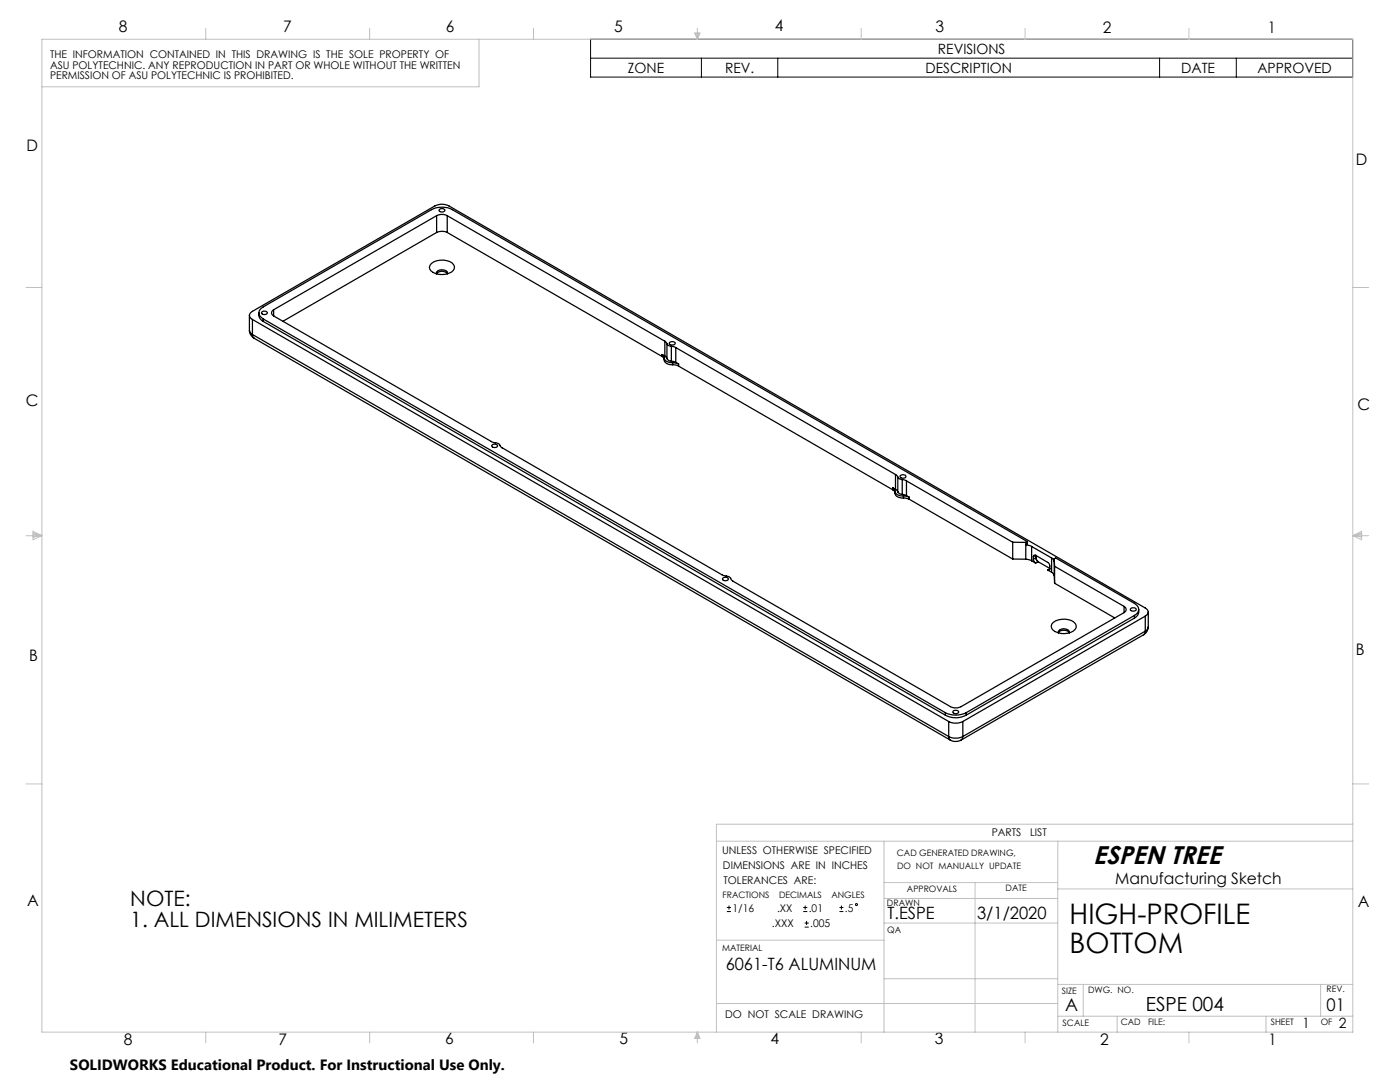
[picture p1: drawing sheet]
<svg xmlns="http://www.w3.org/2000/svg" width="279mm" height="216mm" viewBox="0 0 279 216" stroke-linecap="round" stroke-linejoin="round" font-family="sans-serif">
<g fill="none" stroke="#000" stroke-width=".2">
<path d="M117.9 7.8h152v7.6h-152zM117.9 11.6h152M140 11.6v3.8M155.2 11.6v3.8M231.4 11.6v3.8M246.7 11.6v3.8M145.1 181.9h.8M145.1 181.1h.8M145.5 180.7v.8M160.3 181.9h.8M160.3 181.1h.8M160.6 185h.8"/>
<path d="M160.6 184.2h.8M160.7 180.7v.8M161 183.8v.8M167.5 181.9h.8M167.5 181.1h.8M167.9 180.7v.8"/>
<circle cx="170.9" cy="180.5" r=".21"/>
</g>
<g fill="none" stroke="#c0c0c0" stroke-width=".2">
<path d="M8.4 7.8h261.6v198.2h-261.6zM41.1 5.7v2.1M73.8 5.7v2.1M95.6 7.8v9.5h-87.2M106.5 5.7v2.1M138.6 6.6h1.1l-.5 1.2zM138.9 6.6l.3 1.2M139.2 5.7v2.1M139.5 6.6l-.3 1.2M171.9 5.7v2.1M204.6 5.7v2.1M237.3 5.7v2.1"/>
<path d="M5.2 57.4h3.2M270 57.4h3.2M5.2 106.9h3.2M6.6 106l1.8 .9-1.8 .8zM6.6 106.4l1.8 .5M6.6 106.6l1.8 .3M8.4 106.9l-1.8 .2M270 106.9h3.2M270 106.9l1.7 .2M270 106.9l1.7-.9v1.7zM271.7 106.6l-1.7 .3M271.7 106.4l-1.7 .5"/>
<path d="M5.2 156.4h3.2M270 156.4h3.2M143 167.9h127M176.4 167.9v38.1M176.4 179.3h34.7M176.4 176.1h34.7M194.6 176.1v29.9M211.1 167.9v38.1M211.1 177.4h58.9M270 164.5h-127v41.5M143 187.6h33.4M176.4 195.3h34.7"/>
<path d="M176.4 184.2h34.7M211.1 196.4h58.9M216.2 196.4v6.4M263.6 196.4v6.4M41.1 206v2.1M73.8 206v2.1M106.5 206v2.1M139.2 206v2.1M139.2 206l.5 1.2h-1.1zM139.2 206l-.3 1.2M139.2 206l.3 1.2M143 200.2h68.1"/>
<path d="M171.9 206v2.1M204.6 206v2.1M211.1 202.8h58.9M223 202.8v3.2M237.3 206v2.1M252.7 202.8v3.2"/>
</g>
<g fill="none" stroke="#000" stroke-width=".25">
<path d="M86.1 52.6a3.4 3.4 0 0 1 4.4 .2 1.15 1.15 0 0 1-.9 1.7 3.3 3.3 0 0 1-3.8-.8l-.1-.4zM87.1 43a2.39 2.39 0 0 1 2.2 0M87.1 46.4a2.39 2.39 0 0 1 2.2 0M87.1 43l-32.5 18.8M87.1 46.4l-30.6 17.7M87.1 43v3.4M87.2 54.2a1.41 1.41 0 0 1 2.1 .3v.1a1.36 1.36 0 0 0-2.2 0zM87.7 41.8a.59 .59 0 0 1 .6-.2 .59 .59 0 0 1 .5 .5 .59 .59 0 0 1-.7 .2 .59 .59 0 0 1-.4-.5zM89.3 43l43.4 25.1M89.3 46.4l42.8 24.7M89.3 43v3.4M49.8 65.9l.2 .5 .4 .3"/>
<path d="M49.8 62.9v3M49.8 65.9a1.61 1.61 0 0 0 .9 1.6M50.4 63.7a.85 .85 0 0 1-.6-.8 .85 .85 0 0 1 .6-.8l36.4-21a3 3 0 0 1 2.8 0l139 80.2a.85 .85 0 0 1 .6 .8 .85 .85 0 0 1-.6 .8M50.4 66.7v.5l.3 .3M50.4 63.7l138.9 80.3M50.4 66.7l138.9 80.3M50.4 63.7v3M50.7 67.5l139 80.2M51.7 62.4a1.47 1.47 0 0 0 .8 1.7M52.2 62.3a.59 .59 0 0 1 .6-.3 .59 .59 0 0 1 .5 .5 .59 .59 0 0 1-.6 .3 .59 .59 0 0 1-.5-.5zM52.5 63.6a1.27 1.27 0 0 1-.8-1.2 1.27 1.27 0 0 1 .8-1.2l33.6-19.4a4.6 4.6 0 0 1 4.2 0l114.7 66.3M52.5 64.1l136.2 78.6"/>
<path d="M52.5 63.6l136.2 78.6M52.5 63.6v.5M54.6 61.8a.66 .66 0 0 0-.4 .6 .66 .66 0 0 0 .4 .6M54.6 63l43.8 25.3a1.47 1.47 0 0 1 1.6 1l44.3 25.5a1.96 1.96 0 0 1 1.6 .8l.4 .4 43.4 25a2.39 2.39 0 0 0 2.1 0l32.5-18.8M54.6 61.8v1.2M132.1 71.1l.5 .6M132.1 70.7l.4 .4a1.21 1.21 0 0 0 1.4 1.3h.3M132.1 70.7l.6 .3M132.1 70.7v.4M132.6 71.5a1.25 1.25 0 0 0 1.6 1.3M132.7 68.1l.4 .5M132.7 71l.4 .5"/>
<path d="M132.7 68.1v2.9M133.1 68.6l.4 .4 .5 .1M133.1 71.5l.4 .5 .5 .1M133.1 68.6v2.9M133.6 68.4a.64 .64 0 0 1 .6-.3 .64 .64 0 0 1 .5 .5 .62 .62 0 0 1-.6 .3 .62 .62 0 0 1-.5-.5zM134 69.1l.9 .3M134 72.1l.9 .2M134 69.1v3M134.2 72.8l1.2 .3M134.2 72.4l1.2 .2M134.2 72.4v.4M134.9 69.4l43.8 25.3"/>
<path d="M134.9 72.3l.5 .3M134.9 69.4v2.9M135.4 73.1l42.8 24.6M135.4 72.6v.5M98.3 88.7l.4-.1 .6 .2a.6 .6 0 0 1-.6 .6 .6 .6 0 0 1-.6-.4zM178.2 97.7l.4 .6M178.2 97.3l.4 .4a1.15 1.15 0 0 0 1.4 1.3h.3M178.2 97.3l.5 .3M178.2 97.3v.4M178.6 98a1.18 1.18 0 0 0 1.4 1.4h.3M178.7 94.7l.5 .5M178.7 97.6l.5 .5"/>
<path d="M178.7 94.7v2.9M179.2 95.2a.82 .82 0 0 0 .9 .5M179.2 98.1l.3 .4 .6 .1M179.2 95.2v2.9M179.8 94.8l.4-.1a.47 .47 0 0 1 .6 .4 .69 .69 0 0 1-1.2 0zM180.1 95.7l.8 .3M180.1 98.6l.8 .3M180.1 95.7v2.9M180.3 99.4l1.2 .2M180.3 99l1.2 .2M180.3 99v.4M180.9 96l21.2 12.2"/>
<path d="M180.9 98.9l.6 .3M180.9 96v2.9M181.5 99.6l20.6 11.9M181.5 99.2v.4M144.2 115.4l.6-.2 .4 .1 .2 .2a.69 .69 0 0 1-1.2 0zM202.1 108.2h2.6M202.1 111.5l2.6 .1M202.1 108.2v3.3M204.7 111.6l1.2 .3M204.7 108.2v3.4M205 108.1v.5l-.3 .1 1.2 .3M205 108.1l-.3 .1"/>
<path d="M205.9 109l4 2.3M205.9 111.9l.8 .5M205.9 109v2.9M206.2 111.6l.1 .3 .4 .5M206.2 111.1v.5M206.7 110.8l2.5 1.5 .3 .6v.6M206.7 110.8a.28 .28 0 0 0-.3 0 .28 .28 0 0 0-.2 .3M206.7 110.8l-.5 .3M206.7 111.3l.5 .8M206.7 111.2l.2 .5 .4 .4M206.7 111.3l-.5 .3M206.7 110.8v.5"/>
<path d="M207.2 112.1l-.5 .3M207.2 112.1l2.3 1.3M209.1 113.7l.8 .5M209.5 113.5a.25 .25 0 0 1-.1 .3 .25 .25 0 0 1-.3-.1M209.5 113.5l-.4 .2M209.9 111.3l.5 .7M209.9 114.2l.5 .7M209.9 111.3v2.9M210.4 111.5l.3-.2 15.7 9.1a1.27 1.27 0 0 1 .9 1.2 1.27 1.27 0 0 1-.9 1.2M210.4 111.5l.1 1.5M210.4 114.9l.1 1.5M210.4 111.5v3.4"/>
<path d="M210.5 113l13.8 8M210.5 116.4l12 6.9M210.5 113v3.4M210.2 124.2a3.5 3.5 0 0 1 4.4 .3 1 1 0 0 1-.4 1.4 3.3 3.3 0 0 1-4.3-.6v-.8zM211.3 125.9a1.35 1.35 0 0 1 2.1 .2v.2a1.39 1.39 0 0 0-2.2 0zM224.3 121a.66 .66 0 0 1 .5 .6 .66 .66 0 0 1-.5 .6M224.3 121v1.2M225.7 121.4l.7-.1 .3 .2a.56 .56 0 0 1-.5 .5 .56 .56 0 0 1-.6-.5zM226.4 123.3l-33.6 19.4M226.4 122.8l-33.6 19.4M226.4 122.8v.5M227.3 121.6a1.61 1.61 0 0 1-.9 1.7"/>
<path d="M228.2 126.6l-36.4 21.1M228.6 125.9l-.1 .5-.3 .2M228.6 122.9l-36.4 21.1M228.6 122.9v3M228.6 125.9l-36.4 21.1M229.1 125.1a1.71 1.71 0 0 1-.9 1.5M229.2 122.1v3l-.2 .5-.4 .3M188.7 142.7a4.4 4.4 0 0 0 4.1 0M188.7 142.2a4.6 4.6 0 0 0 4.1 0M188.7 142.2v.5M189.3 144a3.3 3.3 0 0 0 2.9 0M189.3 147a3.3 3.3 0 0 0 2.9 0"/>
<path d="M189.3 147l.1 .4 .3 .3M189.3 144v3M189.7 147.7a2.15 2.15 0 0 0 2.1 0M190.2 142a.59 .59 0 0 1 .6-.3 .59 .59 0 0 1 .5 .5 .61 .61 0 0 1-.7 .2 .61 .61 0 0 1-.4-.4zM192.2 147l-.4 .7M192.2 144v3M192.8 142.2v.5"/>
</g>
<g font-size="5.6">
<text x="213.5" y="184.5">HIGH-PROFILE</text>
<text x="213.5" y="190.1">BOTTOM</text>
</g>
<text font-size="5.1" x="218.2" y="172.4">ESPEN TREE</text>
<g font-size="4.2">
<text x="26" y="180.9">NOTE:</text>
<text x="26" y="185">1. ALL DIMENSIONS IN MILIMETERS</text>
</g>
<text font-size="3.9" x="228.7" y="201.7">ESPE 004</text>
<g font-size="3.5">
<text x="212.6" y="201.7">A</text>
<text x="264.7" y="201.7">01</text>
</g>
<g font-size="3.4">
<text x="177.1" y="183.5">T.ESPE</text>
<text x="195" y="183.5">3/1/2020</text>
<text x="144.8" y="193.6">6061-T6 ALUMINUM</text>
</g>
<g font-size="3.2">
<text x="23.7" y="6.3">8</text>
<text x="56.5" y="6.4">7</text>
<text x="89" y="6.4">6</text>
<text x="122.6" y="6.4">5</text>
<text x="154.6" y="6.3">4</text>
<text x="186.7" y="6.4">3</text>
<text x="220.1" y="6.6">2</text>
<text x="253" y="6.6">1</text>
<text x="5.3" y="30">D</text>
<text x="270.6" y="32.9">D</text>
<text x="5.2" y="81">C</text>
<text x="270.9" y="81.9">C</text>
<text x="5.8" y="132">B</text>
<text x="270.6" y="130.7">B</text>
<text x="222.6" y="176.4">Manufacturing Sketch</text>
<text x="5.4" y="180.9">A</text>
<text x="271" y="181">A</text>
<text x="24.7" y="208.4">8</text>
<text x="55.6" y="208.5">7</text>
<text x="88.8" y="208.4">6</text>
<text x="123.6" y="208.4">5</text>
<text x="153.8" y="208.4">4</text>
<text x="186.6" y="208.3">3</text>
<text x="219.6" y="208.4">2</text>
<text x="253.2" y="208.5">1</text>
</g>
<text font-size="3" x="14" y="213.5">SOLIDWORKS Educational Product. For Instructional Use Only.</text>
<g font-size="2.8">
<text x="187.2" y="10.8">REVISIONS</text>
<text x="125.3" y="14.5">ZONE</text>
<text x="144.7" y="14.5">REV.</text>
<text x="184.7" y="14.5">DESCRIPTION</text>
<text x="235.7" y="14.5">DATE</text>
<text x="250.9" y="14.5">APPROVED</text>
<text x="260" y="205.2">1</text>
<text x="267.2" y="205">2</text>
</g>
<g font-size="2.1">
<text x="10" y="11.6">THE INFORMATION CONTAINED IN THIS DRAWING IS THE SOLE PROPERTY OF</text>
<text x="10" y="13.7">ASU POLYTECHNIC. ANY REPRODUCTION IN PART OR WHOLE WITHOUT THE WRITTEN</text>
<text x="10" y="15.9">PERMISSION OF ASU POLYTECHNIC IS PROHIBITED.</text>
<text x="197.9" y="166.8">PARTS</text>
<text x="205.6" y="166.8">LIST</text>
<text x="144.1" y="170.3">UNLESS OTHERWISE SPECIFIED</text>
<text x="144.3" y="173.3">DIMENSIONS ARE IN INCHES</text>
<text x="144.4" y="176.4">TOLERANCES ARE:</text>
<text x="146.2" y="181.9">1/16</text>
<text x="154.1" y="185">.XXX</text>
<text x="155.1" y="181.9">.XX</text>
<text x="161.4" y="181.9">.01</text>
<text x="161.7" y="185">.005</text>
<text x="168.6" y="181.9">.5</text>
<text x="144.7" y="203">DO NOT SCALE DRAWING</text>
</g>
<g font-size="1.8">
<text x="179" y="170.9">CAD GENERATED DRAWING,</text>
<text x="179" y="173.4">DO NOT MANUALLY UPDATE</text>
<text x="144.2" y="179.2">FRACTIONS</text>
<text x="155.5" y="179.2">DECIMALS</text>
<text x="165.9" y="179.2">ANGLES</text>
<text x="181" y="178.1">APPROVALS</text>
<text x="200.7" y="177.9">DATE</text>
<text x="177" y="180.8">DRAWN</text>
<text x="144.1" y="189.8">MATERIAL</text>
<text x="177.1" y="186.2">QA</text>
<text x="264.7" y="197.9">REV.</text>
<text x="211.9" y="198.3">SIZE</text>
<text x="217.1" y="198.1">DWG. NO.</text>
<text x="212.1" y="204.7">SCALE</text>
<text x="223.7" y="204.6">CAD</text>
<text x="229.1" y="204.6">FILE:</text>
<text x="253.6" y="204.5">SHEET</text>
<text x="263.6" y="204.5">OF</text>
</g>
</svg>
